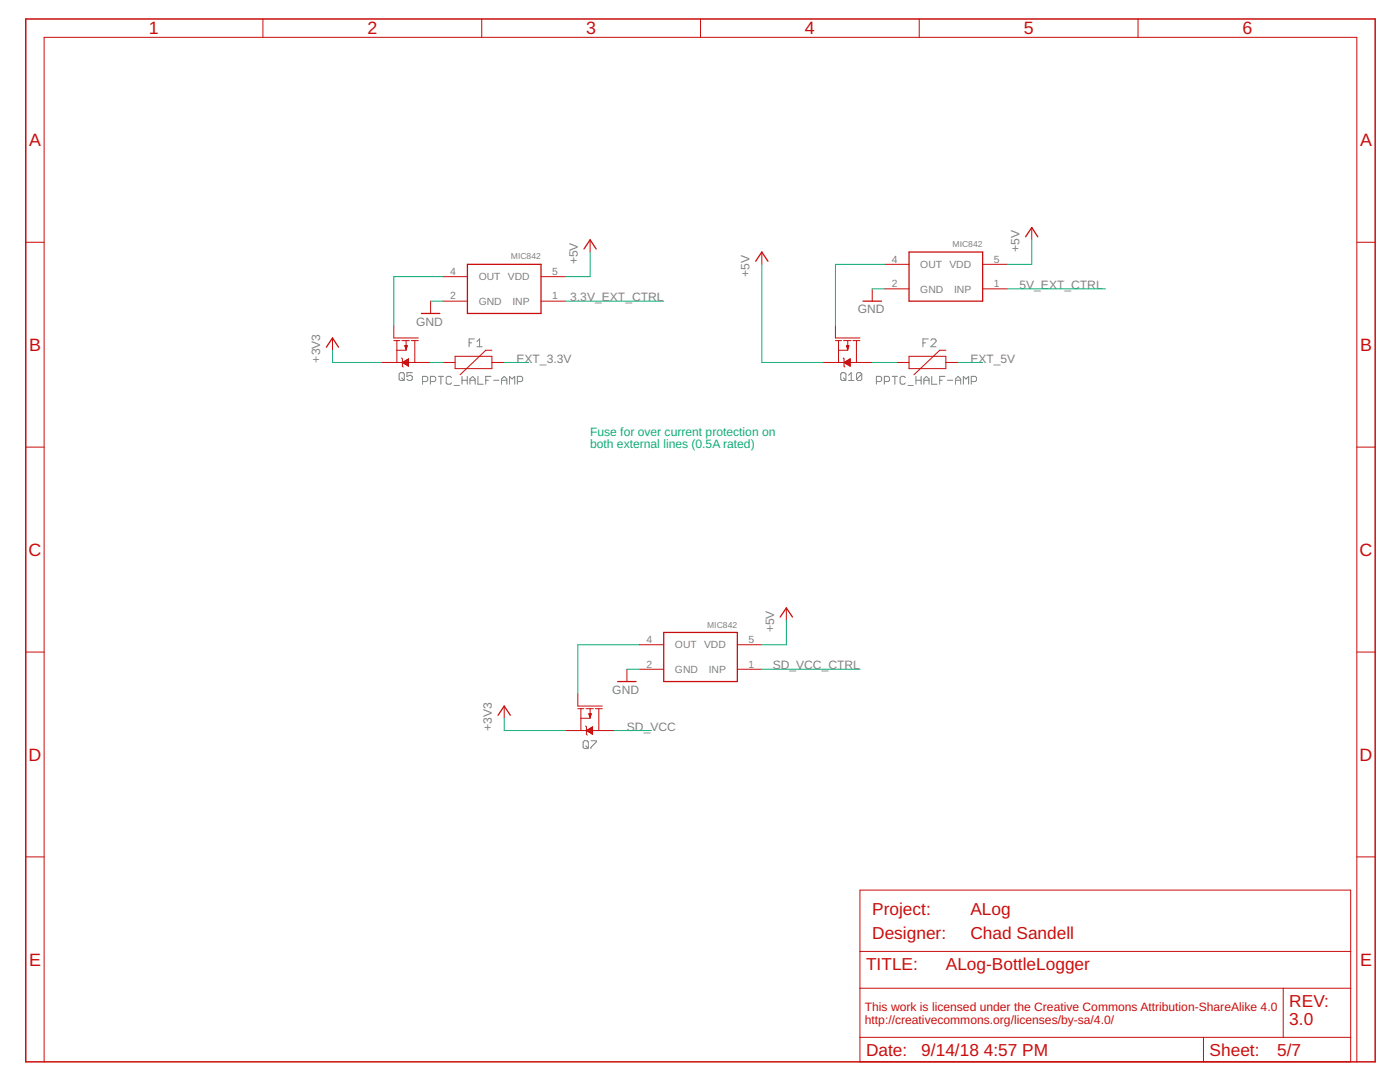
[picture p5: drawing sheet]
<svg xmlns="http://www.w3.org/2000/svg" width="279mm" height="216mm" viewBox="0 0 279 216" stroke-linecap="round" stroke-linejoin="round" font-family="sans-serif">
<g fill="none" stroke="#808080" stroke-width=".2">
<path d="M79.9 74.4h.5l.3 .2v1.1l-.3 .2h-.5l-.2-.2v-1.1zM80.2 75.4l.5 .5M82.3 74.4h-1.1v.7l.5-.2h.3l.3 .2v.6l-.3 .2h-.5l-.3-.2M84.3 76.1h.8l.3-.2v-.5l-.3-.3h-.8v1.6M85.9 76.1h.8l.3-.2v-.5l-.3-.3h-.8v1.6M87.5 75.1h1M88 75.1v1.6M90.1 75.4l-.3-.3h-.5l-.3 .3v1l.3 .3h.5l.3-.3M90.6 76.9h1.1M92.2 75.9h1.1M92.2 75.1v1.6M93.3 75.1v1.6"/>
<path d="M93.6 68.4h.5M93.8 75.9h1M93.8 76.7v-1.1l.5-.5 .5 .5v1.1M94.7 67.6h-1.1v1.6M95.2 69.2h1M95.2 68.2l.5-.6v1.6M95.4 75.1v1.6h1M96.9 75.9h.6M98 75.1h-1.1v1.6M98.5 75.9h1.1M100.1 75.9h1.1M100.1 76.7v-1.1l.5-.5 .6 .5v1.1"/>
<path d="M101.7 76.7v-1.6l.5 .5 .5-.5v1.6M103.3 76.1h.7l.3-.2v-.5l-.3-.3h-.7v1.6M168 74.4h.6l.2 .2v1.1l-.2 .2h-.6l-.2-.2v-1.1zM168.3 75.4l.5 .5M169.4 75.9h1M169.4 74.9l.5-.5v1.5M172 74.6l-.3-.2h-.5l-.3 .2v1.1M172 74.6v1.1l-.3 .2h-.5l-.3-.2M172 74.6l-1.1 1.1M174.9 76.1h.8l.3-.2v-.5l-.3-.3h-.8v1.6M176.5 76.1h.8l.2-.2v-.5l-.2-.3h-.8v1.6M178.1 75.1h1"/>
<path d="M178.6 75.1v1.6M180.7 75.4l-.3-.3h-.5l-.3 .3v1l.3 .3h.5l.3-.3M181.2 76.9h1.1M182.8 75.1v1.6M182.8 75.9h1M183.8 75.1v1.6M184.2 68.4h.5M184.4 75.9h1M184.4 76.7v-1.1l.5-.5 .5 .5v1.1M185.3 67.6h-1.1v1.6M185.8 67.9l.2-.3h.6l.2 .3v.3l-1 1h1M185.9 75.1v1.6h1.1"/>
<path d="M187.5 75.9h.5M188.6 75.1h-1.1v1.6M189.1 75.9h1.1M190.7 75.9h1M190.7 76.7v-1.1l.5-.5 .5 .5v1.1M192.3 76.7v-1.6l.5 .5 .5-.5v1.6M193.8 76.1h.8l.3-.2v-.5l-.3-.3h-.8v1.6M116.6 147.8h.6l.2 .3v1l-.2 .3h-.6l-.2-.3v-1zM116.9 148.8l.5 .6M117.9 147.8h1.1v.3l-1.1 1v.3"/>
</g>
<g fill="none" stroke="#c90d0c" stroke-width=".2">
<path d="M52.5 3.8v3.7M96.1 3.8v3.7M139.8 3.8v3.7M183.5 3.8v3.7M227.1 3.8v3.7M5.1 48.3h3.7M88.4 55.2h4.9M108 55.2h4.9M117.8 47.9v2.4M152 50.3v2.4M174.1 57.6v2.5M176.5 52.7h4.9"/>
<path d="M176.5 57.6h4.9M196.1 52.7h4.9M196.1 57.6h4.9M205.9 45.4v2.5M270.8 48.3h3.6M66.4 67.4v2.5M76.1 72.3h5.4M78.6 65v2.4h4.9M78.6 68h1.2M79.2 68v4.3M80.1 71.4l.2 .2v1.5l.2 .1M80.2 68h1.5"/>
<path d="M80.3 72.3l1.2-.7v1.5zM80.5 72.4h1M80.5 72.2h1M80.7 72.6h.8M80.7 72.1h.8M80.8 69h.5l-.3 .7zM80.8 69.1h.4M80.9 72.7h.6M80.9 69.2h.3M80.9 72h.6M80.9 69.3h.3M80.9 69.4h.2"/>
<path d="M81 69.6h.1M81 69.7h.1M81 68v1.9h-1.8M81.1 72.8h.4M81.1 71.9h.4M81.3 72.9h.2M81.3 71.8h.2M81.4 73h.1M81.5 71.6h.1M81.6 72.3h4.3M82.1 68h1.4M82.8 68v4.3"/>
<path d="M85.9 60.1v2.4M88.4 72.3h2.4M88.4 60.1h4.9M90.8 71.1h7.4v2.5h-7.4zM98.2 72.3h2.4M98.2 69.9h-1.3l-5.1 4.9M108 60.1h4.9M164.3 72.3h5.4M166.7 65v2.4h4.9M166.7 68h1.2M167.3 68v4.3M168.3 71.4l.1 .2v1.5l.2 .1"/>
<path d="M168.4 68h1.4M168.4 72.3l1.3-.7v1.5zM168.6 72.4h1.1M168.7 72.2h1M168.8 72.6h.9M168.8 72.1h.9M168.9 69h.5l-.2 .7zM169 69.1h.4M169 72.7h.7M169 69.2h.3M169 72h.7M169.1 69.3h.2"/>
<path d="M169.1 69.4h.2M169.1 69.6h.1M169.2 69.7h.1M169.2 68v1.9h-1.9M169.2 72.8h.5M169.2 71.9h.5M169.4 72.9h.3M169.4 71.8h.3M169.6 73h.1M169.6 71.6h.1M169.7 72.3h4.4M170.2 68h1.4"/>
<path d="M170.9 68v4.3M179 72.3h2.4M181.4 71.1h7.4v2.5h-7.4zM188.8 72.3h2.4M188.8 69.9h-1.3l-5.1 4.9M5.1 89.2h3.7M270.8 89.2h3.6M5.1 130.1h3.7M115.3 138.4v2.5h4.9M125.1 133.5v2.5M127.6 128.7h4.9M127.6 133.5h4.9"/>
<path d="M147.2 128.7h4.8M147.2 133.5h4.8M156.9 121.3v2.4M270.8 130.1h3.6M100.6 140.9v2.4M112.9 145.8h5.4M115.3 141.4h1.2M115.9 141.4v4.4M116.9 144.9l.1 .1v1.5l.2 .2M116.9 141.4h1.5M117 145.8l1.3-.8v1.5zM117.2 145.7h1.1"/>
<path d="M117.2 145.9h1.1M117.4 145.6h.9M117.4 146h.9M117.5 142.4h.5l-.2 .8zM117.6 142.6h.4M117.6 145.4h.7M117.6 142.7h.3M117.6 146.1h.7M117.6 142.8h.3M117.7 142.9h.2M117.7 143h.1M117.8 143.1h.1"/>
<path d="M117.8 141.4v1.9h-1.9M117.8 145.3h.5M117.8 146.2h.5M118 145.2h.3M118 146.4h.3M118.2 145.1h.1M118.2 146.5h.1M118.3 145.8h4.4M118.8 141.4h1.4M119.5 141.4v4.4M5.1 171h3.7M171.6 177.6h98v34.3h-98z"/>
<path d="M270.8 171h3.6M171.6 197.2h98M171.6 189.8h98M256.1 197.2v9.8M8.8 211.9v-204.4h262v204.4M171.6 207h98M240.2 207v4.9"/>
</g>
<path d="M93.3 52.7h14.7v9.8h-14.7zM116.5 49.7l1.3-1.8 1.2 1.8M150.8 52.1l1.2-1.8 1.3 1.8M181.4 50.3h14.7v9.8h-14.7zM204.7 47.2l1.2-1.8 1.2 1.8M65.1 69.3l1.3-1.9 1.2 1.9M84.1 62.5h3.7M172.2 60.1h3.7M123.3 136h3.6M132.5 126.2h14.7v9.8h-14.7zM155.7 123.1l1.2-1.8 1.3 1.8M99.4 142.7l1.2-1.8 1.3 1.8" fill="none" stroke="#c90d0c" stroke-width=".25"/>
<path d="M5.1 3.8h269.3v208.1h-269.3z" fill="none" stroke="#c90d0c" stroke-width=".3"/>
<g fill="none" stroke="#0dab76" stroke-width=".2">
<path d="M88.4 55.2h-9.8v9.8M117.8 50.3v4.9h-4.9M152 52.7v19.6h12.3M174.1 57.6h2.4M176.5 52.7h-9.8v12.3M201 57.6h19.6M205.9 47.9v4.8h-4.9M66.4 69.9v2.4h9.7M85.9 72.3h2.5M85.9 60.1h2.5M100.6 72.3h4.9M112.9 60.1h19.6"/>
<path d="M174.1 72.3h4.9M191.2 72.3h4.9M125.1 133.5h2.5M127.6 128.7h-12.3v9.7M152 133.5h19.6M156.9 123.7v5h-4.9M100.6 143.3v2.5h12.3M122.7 145.8h7.3"/>
</g>
<g font-size="3.6" fill="#c90d0c">
<text x="29.7" y="6.9">1</text>
<text x="73.3" y="6.9">2</text>
<text x="117" y="6.9">3</text>
<text x="160.7" y="6.9">4</text>
<text x="204.3" y="6.9">5</text>
<text x="248" y="6.9">6</text>
<text x="5.8" y="29.1">A</text>
<text x="271.4" y="29.1">A</text>
<text x="5.8" y="70">B</text>
<text x="271.4" y="70">B</text>
<text x="5.7" y="110.9">C</text>
<text x="271.3" y="110.9">C</text>
<text x="5.7" y="151.8">D</text>
<text x="271.3" y="151.8">D</text>
<text x="5.8" y="192.7">E</text>
<text x="271.4" y="192.7">E</text>
</g>
<g font-size="3.5" fill="#c90d0c">
<text x="174.1" y="182.5">Project:</text>
<text x="193.7" y="182.5">ALog</text>
<text x="174.1" y="187.4">Designer:</text>
<text x="193.7" y="187.4">Chad Sandell</text>
<text x="172.8" y="193.5">TITLE:</text>
<text x="188.8" y="193.5">ALog-BottleLogger</text>
<text x="257.3" y="200.9">REV:</text>
<text x="257.3" y="204.5">3.0</text>
<text x="172.8" y="210.7">Date:</text>
<text x="183.9" y="210.7">9/14/18</text>
<text x="196.3" y="210.7">4:57 PM</text>
<text x="241.4" y="210.7">Sheet:</text>
<text x="254.9" y="210.7">5/7</text>
</g>
<g font-size="2.4" fill="#808080">
<text x="115.3" y="52.7" transform="rotate(-90 115.3 52.7)">+5V</text>
<text x="203.5" y="50.3" transform="rotate(-90 203.5 50.3)">+5V</text>
<text x="149.6" y="55.2" transform="rotate(-90 149.6 55.2)">+5V</text>
<text x="203.5" y="57.6">5V_EXT_CTRL</text>
<text x="83" y="65">GND</text>
<text x="113.8" y="60.1">3.3V_EXT_CTRL</text>
<text x="171.2" y="62.5">GND</text>
<text x="63.9" y="72.3" transform="rotate(-90 63.9 72.3)">+3V3</text>
<text x="103.1" y="72.3">EXT_3.3V</text>
<text x="193.7" y="72.3">EXT_5V</text>
<text x="154.5" y="126.2" transform="rotate(-90 154.5 126.2)">+5V</text>
<text x="154.2" y="133.5">SD_VCC_CTRL</text>
<text x="122.2" y="138.4">GND</text>
<text x="98.2" y="145.8" transform="rotate(-90 98.2 145.8)">+3V3</text>
<text x="125.1" y="145.8">SD_VCC</text>
</g>
<g font-size="2.4" fill="#0dab76">
<text x="117.8" y="86.9">Fuse for over current protection on</text>
<text x="117.8" y="89.5">both external lines (0.5A rated)</text>
</g>
<g font-size="2.4" fill="#c90d0c">
<text x="172.6" y="201.7">This work is licensed under the Creative Commons Attribution-ShareAlike 4.0</text>
<text x="172.6" y="204.3">http://creativecommons.org/licenses/by-sa/4.0/</text>
</g>
<g font-size="2.1" fill="#808080">
<text x="178" y="52.4">4</text>
<text x="183.7" y="53.5">OUT VDD</text>
<text x="198.4" y="52.4">5</text>
<text x="89.9" y="59.7">2</text>
<text x="89.9" y="54.9">4</text>
<text x="95.5" y="55.9">OUT VDD</text>
<text x="110.2" y="54.9">5</text>
<text x="110.2" y="59.7">1</text>
<text x="178" y="57.3">2</text>
<text x="183.7" y="58.4">GND</text>
<text x="190.4" y="58.4">INP</text>
<text x="198.4" y="57.3">1</text>
<text x="95.5" y="60.8">GND</text>
<text x="102.3" y="60.8">INP</text>
<text x="129" y="128.3">4</text>
<text x="134.7" y="129.4">OUT VDD</text>
<text x="149.4" y="128.3">5</text>
<text x="129" y="133.2">2</text>
<text x="134.7" y="134.3">GND</text>
<text x="141.4" y="134.3">INP</text>
<text x="149.4" y="133.2">1</text>
</g>
<g font-size="1.7" fill="#808080">
<text x="102" y="51.8">MIC842</text>
<text x="190.1" y="49.3">MIC842</text>
<text x="141.1" y="125.2">MIC842</text>
</g>
</svg>
